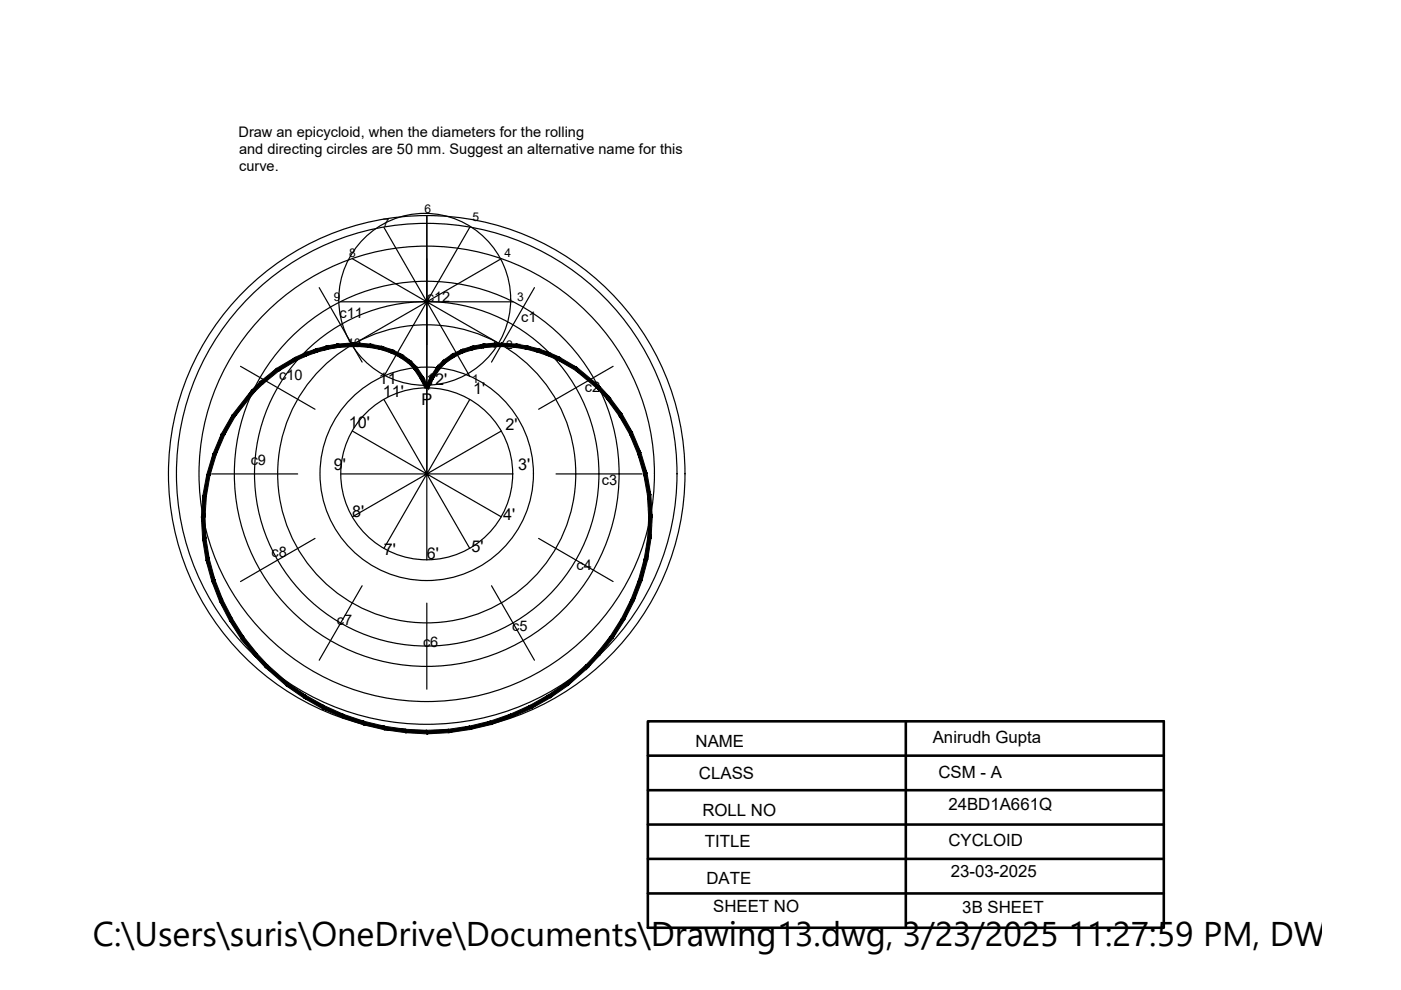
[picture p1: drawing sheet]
<svg xmlns="http://www.w3.org/2000/svg" width="297mm" height="210mm" viewBox="0 0 297 210" stroke-linecap="round" stroke-linejoin="round" font-family="sans-serif">
<!-- layer: 0 -->
<g fill="none" stroke="#000" stroke-width=".25">
<path d="M81.4 48.2l9.1 15.8-15.8-9.2M90.5 45.7v18.3l9.1-15.8M90.5 45.9v54.6M106.3 54.8l-15.8 9.2h18.2M51 77.7l15.8 9.1M67.7 61l9.1 15.8M72.2 64h18.3l-15.8 9.1M81.4 79.8l9.1-15.8v18.2M106.3 73.1l-15.8-9.1 9.1 15.8M113.3 61l-9.1 15.8M130 77.7l-15.8 9.1M81.4 84.7l9.1 15.8-15.8-9.1"/>
<path d="M90.5 82.2v18.3l9.1-15.8M90.5 82.2h.1M106.3 91.4l-15.8 9.1h18.2M44.9 100.5h18.2M66.8 114.2l-15.8 9.1M72.2 100.5h18.3l-15.8 9.1M81.4 116.3l9.1-15.8v18.2M106.3 109.6l-15.8-9.1 9.1 15.8M114.2 114.2l15.8 9.1M117.9 100.5h18.2M76.8 124.2l-9.1 15.8M90.5 127.9v18.2"/>
<path d="M104.2 124.2l9.1 15.8"/>
<circle cx="90" cy="63.5" r="18.2"/>
<circle cx="90.4" cy="100.5" r="53.1"/>
<circle cx="90.4" cy="100.5" r="40.8"/>
<circle cx="90.5" cy="100.5" r="54.8"/>
<circle cx="90.5" cy="100.5" r="48.3"/>
<circle cx="90.5" cy="100.5" r="36.5"/>
<circle cx="90.5" cy="100.5" r="31.6"/>
<circle cx="90.5" cy="100.5" r="22.6"/>
<circle cx="90.5" cy="100.5" r="18.2"/>
</g>
<g fill="#000" stroke="#000" stroke-width=".21">
<path d="M91.2 80l-1 2.1 .6 .3zM91.2 80l.6 .4-1 2z"/>
<path d="M92.7 77.8l-1.5 2.2 .6 .4zM92.7 77.8l.5 .4-1.4 2.2zM93.9 76.5l-1.2 1.3 .5 .4zM93.9 76.5l.5 .5-1.2 1.2zM93.9 76.5l.5 .5 1.3-1.8zM95.7 75.2l.4 .6-1.7 1.2zM95.7 75.2l.4 .6 1.7-1.6zM96.1 75.8l1.7-1.6 .3 .6zM97.8 74.2l.3 .6 2-1.4zM98.1 74.8l2-1.4 .1 .8zM100.1 73.4l.1 .8 2.2-1.2zM100.2 74.2l2.2-1.2 .1 .7zM102.4 73l.1 .7 2.3-.9zM102.5 73.7l2.3-.9 .1 .7zM104.8 72.8l.1 .7 1.4-.7zM104.9 73.5l1.4-.7v.7zM106.3 72.8v.7l3.3-.5zM106.3 73.5l3.3-.5-.1 .7zM109.6 73l-.1 .7 2.4-.3zM109.5 73.7l2.4-.3-.2 .7zM111.9 73.4l-.2 .7 2.5-.2zM111.7 74.1l2.5-.2-.3 .8zM114.2 73.9l-.3 .8h2.4zM113.9 74.7h2.4l-.2 .7zM116.3 74.7l-.2 .7 2.3 .2zM116.1 75.4l2.3 .2-.3 .7zM118.4 75.6l-.3 .7 4.3 1.6zM118.1 76.3l4.3 1.6-.4 .6zM122.4 77.9l-.4 .6 5.2 3.5zM122 78.5l5.2 3.5-.5 .5zM127.2 82l-.5 .5 2.4 1.6zM126.7 82.5l2.4 1.6-.5 .4zM128.6 84.5l3.3 3.2-2.8-3.6zM128.6 84.5l3.3 3.2-.7 .4zM131.2 88.1l2.9 3.6-2.2-4zM131.2 88.1l2.9 3.6-.6 .3zM133.5 92l2.4 4-1.8-4.3zM133.5 92l2.4 4-.7 .2zM135.2 96.2l2 4.2-1.3-4.4zM135.2 96.2l2 4.2-.7 .1zM136.5 100.5l1.5 4.4-.8-4.5zM136.5 100.5l1.5 4.4-.7 .1zM137.3 105l1 4.6-.3-4.7zM137.3 105l1 4.6h-.8zM137.5 109.6l.5 4.5 .3-4.5zM137.5 109.6l.5 4.5-.7-.1zM137.3 114v4.6l.7-4.5zM137.3 114v4.6l-.7-.1zM136.6 118.5l-.5 4.6 1.2-4.5zM136.6 118.5l-.5 4.6-.7-.3zM135.4 122.8l-.9 4.6 1.6-4.3zM135.4 122.8l-.9 4.6-.7-.3zM133.8 127.1l-1.4 4.4 2.1-4.1zM133.8 127.1l-1.4 4.4-.6-.4zM131.8 131.1l-1.9 4.3 2.5-3.9zM131.8 131.1l-1.9 4.3-.5-.5zM129.4 134.9l-2.3 4.1 2.8-3.6zM129.4 134.9l-2.3 4.1-.5-.5zM126.6 138.5l-1.8 3 2.3-2.5zM126.6 138.5l-1.8 3-.5-.5zM124.3 141l-3.8 4.3 4.3-3.8zM120 144.7l4.3-3.7-3.8 4.3zM116.7 147.9l3.8-2.6-.5-.6zM116.3 147.3l3.7-2.6-3.3 3.2zM112.7 150.2l4-2.3-.4-.6zM112.4 149.5l3.9-2.2-3.6 2.9zM108.5 152.1l4.2-1.9-.3-.7zM108.2 151.4l4.2-1.9-3.9 2.6zM104.2 153.6l4.3-1.5-.3-.7zM104 152.9l4.2-1.5-4 2.2zM99.7 154.7l4.5-1.1-.2-.7zM99.6 154l4.4-1.1-4.3 1.8zM95.2 155.3l4.5-.6-.1-.7zM95.1 154.6l4.5-.6-4.4 1.3zM90.5 155.6l4.7-.3-.1-.7zM90.5 154.8l4.6-.2-4.6 1zM86 155.3l4.5 .3v-.8zM86 154.6l4.5 .2-4.5 .5zM81.4 154.7l4.6 .6v-.7zM81.6 154l4.4 .6-4.6 .1zM77 153.7l4.4 1 .2-.7zM77.2 152.9l4.4 1.1-4.6-.3zM72.6 152.2l4.4 1.5 .2-.8zM72.9 151.5l4.3 1.4-4.6-.7zM68.4 150.3l4.2 1.9 .3-.7zM68.8 149.6l4.1 1.9-4.5-1.2zM64.5 148l3.9 2.3 .4-.7zM64.8 147.4l4 2.2-4.3-1.6zM60.7 145.4l3.8 2.6 .3-.6zM61.1 144.9l3.7 2.5-4.1-2zM56.2 141.5l4.5 3.9 .4-.5zM56.2 141.5l.5-.5 4.4 3.9zM54 139.1l2.2 2.4 .5-.5zM54 139.1l.6-.5 2.1 2.4zM51.1 135.5l2.9 3.6 .6-.5zM51.1 135.5l.6-.4 2.9 3.5zM48.7 131.6l2.4 3.9 .6-.4zM48.7 131.6l.6-.4 2.4 3.9zM46.6 127.5l2.1 4.1 .6-.4zM46.6 127.5l.6-.3 2.1 4zM44.9 123.2l1.7 4.3 .6-.3zM44.9 123.2l.7-.2 1.6 4.2zM43.7 118.8l1.2 4.4 .7-.2zM43.7 118.8l.7-.2 1.2 4.4zM43 114.2l.7 4.6 .7-.2zM43 114.2h.7l.7 4.4zM42.7 109.6l.3 4.6h.7zM42.7 109.6h.8l.2 4.6zM43 105.1l-.3 4.5h.8zM43 105.1l.8 .1-.3 4.4zM43.8 100.6l-.8 4.5 .8 .1zM43.8 100.6l.7 .2-.7 4.4zM45.2 96.2l-1.4 4.4 .7 .2zM45.2 96.2l.6 .2-1.3 4.4zM46.9 92l-1.7 4.2 .6 .2zM46.9 92l.7 .3-1.8 4.1zM49.2 88l-2.3 4 .7 .3zM49.2 88l.6 .4-2.2 3.9zM53.4 82.7l-4.2 5.3 .6 .4zM53.4 82.7l.5 .5-4.1 5.2zM53.4 82.7l.5 .5 1.2-2.2zM55.1 81l.5 .5-1.7 1.7zM55.1 81l.5 .5 3.1-3.4zM58.7 78.1l.4 .6-3.5 2.8zM58.7 78.1l.4 .6 3.5-2.9zM59.1 78.7l3.5-2.9 .3 .6zM62.6 75.8l.3 .6 1.8-1.6zM62.9 76.4l1.8-1.6 .3 .7zM64.7 74.8l.3 .7 1.9-1.5zM65 75.5l1.9-1.5 .2 .7zM66.9 74l.2 .7 2-1.3zM67.1 74.7l2-1.3 .1 .7zM69.1 73.4l.1 .7 2.2-1.1zM69.2 74.1l2.2-1.1 .1 .7zM71.4 73l.1 .7 3.2-1zM71.5 73.7l3.2-1v.8zM74.7 72.7v.8l1.4-.7zM74.7 73.5l1.4-.7v.7zM76.1 72.8v.7l2.5-.5zM76.1 73.5l2.5-.5-.1 .7zM78.6 73l-.1 .7 2.4-.3zM78.5 73.7l2.4-.3-.1 .7zM80.9 73.4l-.1 .7 2.4 .1zM80.8 74.1l2.4 .1-.3 .6zM83.2 74.2l-.3 .6 2.3 .4zM82.9 74.8l2.3 .4-.3 .6zM85.2 75.2l-.3 .6 2.2 .7zM84.9 75.8l2.2 .7-.5 .5zM87.1 76.5l-.5 .5 1.7 .8zM86.6 77l1.7 .8-.6 .4zM87.7 78.2l2.1 1.8-1.5-2.2zM87.7 78.2l2.1 1.8-.6 .4zM89.2 80.4l1.7 1.8-1.1-2.2zM89.2 80.4l1.7 1.8-.8 .1z"/>
</g>
<path d="M137.4 152.9h109.3v43.8h-109.3zM192.1 152.9v43.8M137.4 160.2h109.3M137.4 167.5h109.3M137.4 174.8h109.3M137.4 182.1h109.3M137.4 189.4h109.3" fill="none" stroke="#000" stroke-width=".55"/>
<text font-size="7.3" x="19.7" y="200.6">C:\Users\suris\OneDrive\Documents\Drawing13.dwg, 3/23/2025 11:27:59 PM, DWG To</text>
<g font-size="3.6">
<text x="147.5" y="158.5">NAME</text>
<text x="197.8" y="157.6">Anirudh Gupta</text>
<text x="148.2" y="165.2">CLASS</text>
<text x="199" y="164.9">CSM - A</text>
<text x="148.9" y="173">ROLL NO</text>
<text x="201.1" y="171.8">24BD1A661Q</text>
<text x="149.5" y="179.6">TITLE</text>
<text x="201.1" y="179.4">CYCLOID</text>
<text x="201.6" y="186">23-03-2025</text>
<text x="149.8" y="187.4">DATE</text>
<text x="151.2" y="193.4">SHEET NO</text>
<text x="204" y="193.6">3B SHEET</text>
</g>
<g font-size="3.4">
<text x="80.3" y="81.4">11</text>
<text x="90.3" y="81.6">12'</text>
<text x="100.3" y="83.6">1'</text>
<text x="81.2" y="84.1">11'</text>
<text x="89.4" y="85.9">P</text>
<text x="73.9" y="90.7">10'</text>
<text x="107.2" y="91.1">2'</text>
<text x="70.8" y="99.6">9'</text>
<text x="109.8" y="99.6">3'</text>
<text x="74.7" y="109.5">8'</text>
<text x="106.7" y="110.3">4'</text>
<text x="81.4" y="117.6">7'</text>
<text x="90.5" y="118.5">6'</text>
<text x="100" y="117">5'</text>
</g>
<g font-size="3.1">
<text x="50.6" y="28.9">Draw an epicycloid, when the diameters for the rolling</text>
<text x="50.7" y="32.7">and directing circles are 50 mm. Suggest an alternative name for this</text>
<text x="50.7" y="36.4">curve.</text>
<text x="90.5" y="64">c12</text>
<text x="72" y="67.5">c11</text>
<text x="110.5" y="68.3">c1</text>
<text x="59.2" y="80.6">c10</text>
<text x="124" y="83.1">c2</text>
<text x="53.2" y="98.6">c9</text>
<text x="127.6" y="102.9">c3</text>
<text x="57.6" y="118.1">c8</text>
<text x="122.2" y="120.9">c4</text>
<text x="71.4" y="132.6">c7</text>
<text x="89.7" y="137.3">c6</text>
<text x="108.6" y="133.8">c5</text>
</g>
<g font-size="2.6">
<text x="90" y="45.1">6</text>
<text x="100.1" y="46.9">5</text>
<text x="81.1" y="48.2">7</text>
<text x="74" y="54.5">8</text>
<text x="107" y="54.6">4</text>
<text x="70.8" y="63.8">9</text>
<text x="109.7" y="63.9">3</text>
<text x="73.7" y="73.5">10</text>
<text x="107.3" y="74">2</text>
<text x="100.1" y="81.1">1</text>
</g>
</svg>
